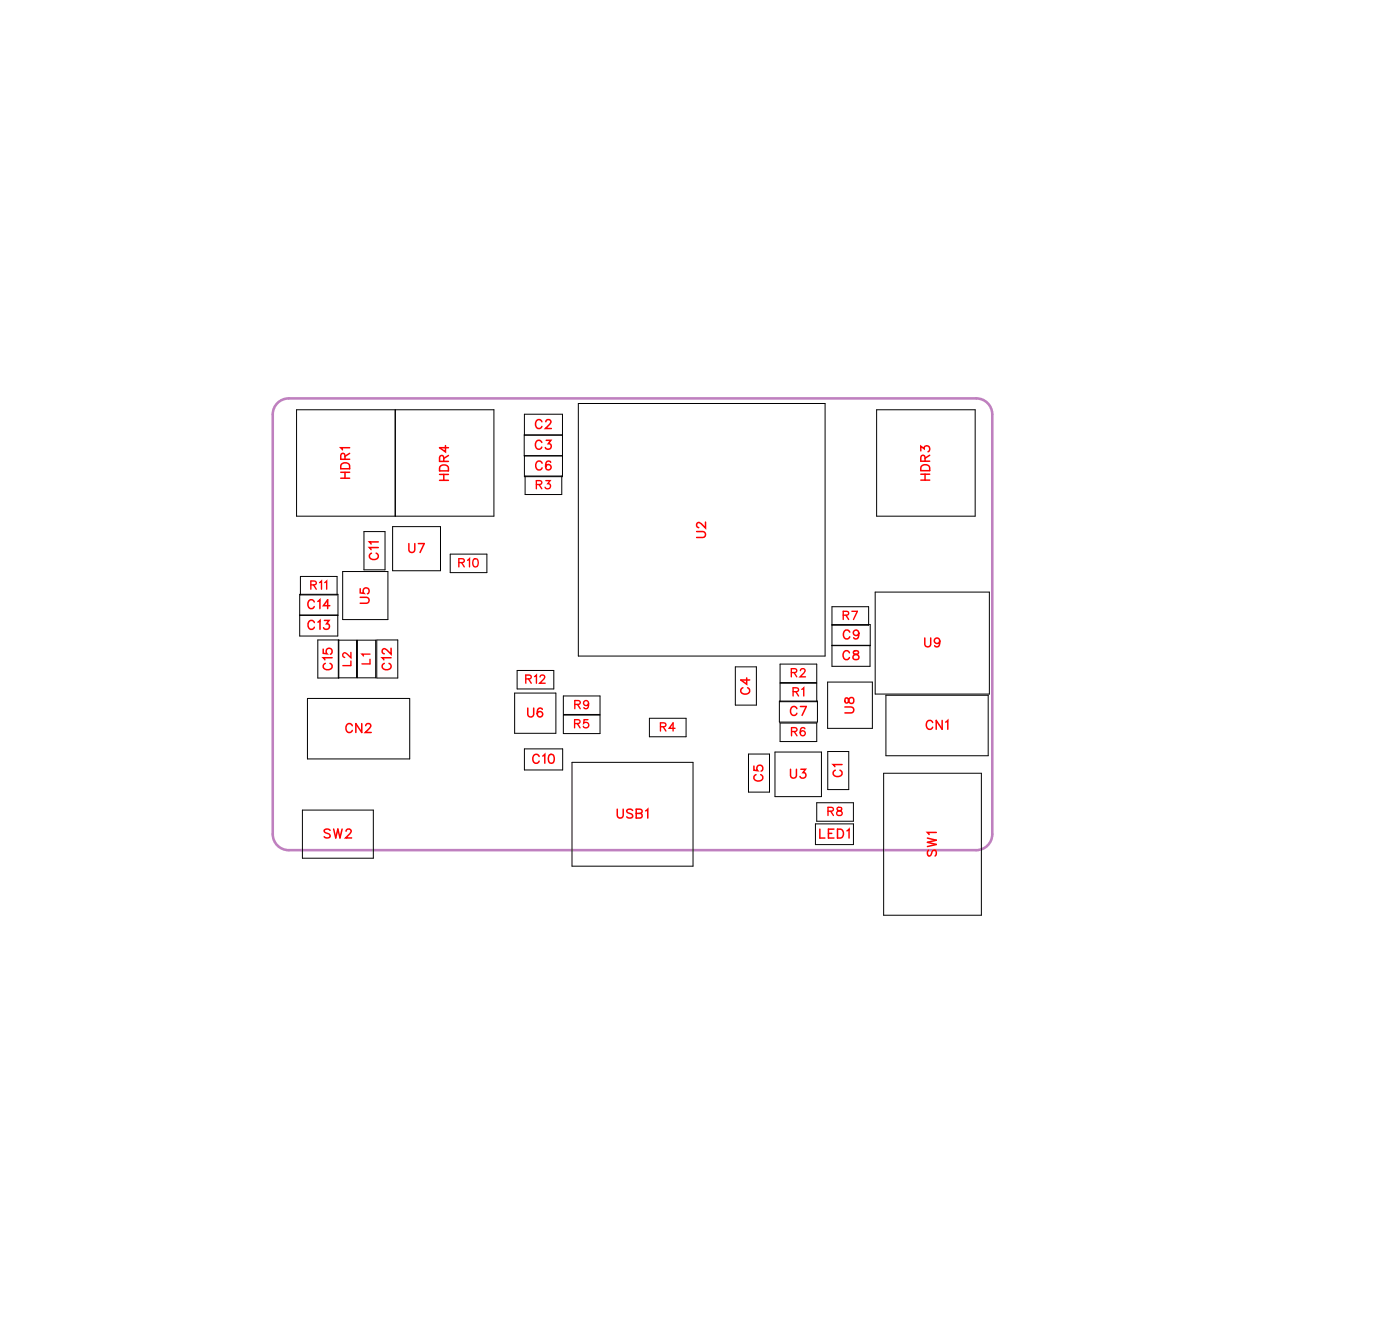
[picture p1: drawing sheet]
<svg xmlns="http://www.w3.org/2000/svg" width="112mm" height="105mm" viewBox="0 0 112 105" stroke-linecap="round" stroke-linejoin="round" font-family="sans-serif">
<path d="M22 32.3l.6-.5 .4-.1h54.8a1.27 1.27 0 0 1 1.3 1.3v33.5a1.27 1.27 0 0 1-1.3 1.2h-54.8a1.27 1.27 0 0 1-1.3-1.2v-33.5l.1-.4z" fill="none" stroke="#bf80bf" stroke-width=".2"/>
<g fill="none" stroke="#000" stroke-width=".08">
<path d="M23.6 32.7h15.8v8.4h-15.8zM31.5 32.7v8.4M41.8 34.7h3M41.8 36.3h3M41.8 33h3v5h-3zM41.8 37.9h3v1.5h-3zM46.1 32.2h19.7v20.1h-19.7zM69.9 32.7h7.8v8.4h-7.8zM23.9 49h3v1.7h-3v-3.3h3v1.6h-3M23.9 45.9h3v1.5h-3zM24.5 55.7h8.2v4.8h-8.2zM27 54v-3h1.4v3h-3.1v-3h1.7v3"/>
<path d="M27.3 45.5h3.6v3.9h-3.6zM28.5 51h1.4v3h-1.4zM29 42.4h1.7v3h-1.7zM30 51h1.7v3h-1.7zM31.3 42h3.8v3.5h-3.8zM35.9 44.2h2.9v1.4h-2.9zM41 55.2h3.3v3.2h-3.3zM41.2 53.4h2.9v1.5h-2.9zM41.8 59.7h3v1.7h-3zM44.9 55.5h2.9v1.4h-2.9zM44.9 57h2.9v1.5h-2.9zM51.8 57.2h2.9v1.5h-2.9z"/>
<path d="M58.6 53.1h1.7v3.1h-1.7zM61.8 59.9h3.7v3.6h-3.7zM62.1 55.9h3v1.6h-3zM62.2 52.9h2.9v1.5h-2.9zM62.2 54.4h2.9v1.5h-2.9zM62.2 57.6h2.9v1.5h-2.9zM66 54.4h3.5v3.6h-3.5zM66 59.9h1.6v3h-1.6zM66.3 49.8h2.9v-1.5h-2.9v4.8h3v-1.7h-3M66.3 49.8h3.1v1.7h-3.1M69.7 47.2h9.1v8.1h-9.1zM70.6 55.4h8.2v4.8h-8.2z"/>
<path d="M24.1 64.6h5.7v3.8h-5.7zM45.6 60.8h9.6v8.2h-9.6zM59.7 60.1h1.6v3h-1.6zM65 65.7h3v1.6h-3zM65.1 64h2.9v1.4h-2.9zM70.4 61.6h7.8v11.3h-7.8z"/>
</g>
<g fill="none" stroke="#f00" stroke-width=".11">
<path d="M42.7 38.6h.4v-.2l-.4-.1v.7M43 38.6l.2 .4M43.5 38.3h.3l-.1 .2a.22 .22 0 0 1 .1 .4 .22 .22 0 0 1-.4-.1M24.8 46.6h.3l.1-.2-.4-.1v.7M25 46.6l.2 .4M25.5 46.4l.1-.1v.7M25.9 46.4l.1-.1v.7M28 52v.4l-.6-.4-.1 .3 .2 .1M28 52.7v.3h-.7M29.5 52.1h-.7l.2 .2M29.5 52.5v.4h-.7M36.6 44.8h.3l.1-.2-.4-.1v.7"/>
<path d="M36.8 44.8l.2 .4M37.3 44.6l.1-.1v.7M37.8 44.6a.32 .32 0 0 1 .4 .2 .32 .32 0 0 1-.3 .4l-.2-.1v-.3zM41.9 54.1h.4v-.2l-.4-.1v.6M42.1 54.1l.2 .3M42.6 53.9l.2-.1v.6M43 53.9l.2-.1 .2 .1-.4 .5h.4M45.8 57.7l.4-.1v-.2h-.4v.6M45.8 56.1h.4v-.2l-.4-.1v.7M46 57.7l.2 .3M46 56.1l.2 .4M46.9 57.4h-.4v.2a.23 .23 0 0 1 .4 0 .23 .23 0 0 1-.1 .4 .23 .23 0 0 1-.3-.1"/>
<path d="M46.9 56a.2 .2 0 0 1-.3 .2 .2 .2 0 0 1-.1-.3 .2 .2 0 0 1 .4 0v.1a.31 .31 0 0 1-.2 .5l-.2-.1M52.6 57.9h.4v-.2l-.4-.1v.7M52.9 57.9l.2 .4M53.8 58h-.5l.3-.4v.7M63.1 53.6h.3l.1-.3h-.4v.6M63.1 58.3h.4v-.3h-.4v.6M63.2 55.1h.4v-.2l-.4-.1v.7M63.3 53.6l.2 .3M63.3 58.3l.2 .3M63.4 55.1l.2 .4M63.8 53.4l.1-.1 .3 .1-.4 .5h.4M63.9 54.9l.2-.1v.7"/>
<path d="M64.1 58.1v-.1a.32 .32 0 0 0-.4 .2 .32 .32 0 0 0 .3 .4 .2 .2 0 0 0 .2-.1 .2 .2 0 0 0-.2-.3 .2 .2 0 0 0-.2 .2M67.2 49h.4v-.2l-.4-.1v.7M67.4 49l.2 .4M67.9 48.7h.4l-.3 .7M66 64.6h.4v-.2l-.4-.1v.7M66.2 64.6l.2 .4M66.7 64.4v.2l.4 .2a.22 .22 0 0 1-.2 .2 .22 .22 0 0 1-.2-.2l.4-.3v-.1z"/>
</g>
<g fill="none" stroke="#f00" stroke-width=".12">
<path d="M27.2 38.1h.7M27.2 37.6h.7M27.2 37a.39 .39 0 0 1 .7 .1v.3h-.7zM27.5 36.6v-.4h-.3v.4h.7M27.5 37.6v.5M27.9 35.7h-.7l.1 .1M27.9 36.1l-.4 .3M35 37.8h.7M35 38.3h.7M35.1 37.1h.2h.3l.1 .4h-.7zM35.4 36.8l-.1-.4-.2-.1-.1 .5h.7M35.4 37.8v.5"/>
<path d="M35.5 35.5v.5l-.5-.3h.7M35.7 36.3l-.3 .2M43.2 35.3a.26 .26 0 0 0-.3-.2 .26 .26 0 0 0-.2 .3v.1a.26 .26 0 0 0 .2 .3 .26 .26 0 0 0 .3-.2M43.2 33.6a.26 .26 0 0 0-.3-.2 .26 .26 0 0 0-.2 .3v.2a.26 .26 0 0 0 .2 .3 .26 .26 0 0 0 .3-.2M43.2 36.9a.26 .26 0 0 0-.3-.2 .26 .26 0 0 0-.2 .3v.2a.26 .26 0 0 0 .2 .3 .26 .26 0 0 0 .3-.2M43.5 33.6l.1-.2h.2l.1 .2-.1 .2-.3 .3h.4M43.5 35.1h.4l-.2 .3a.24 .24 0 0 1 .2 .3 .24 .24 0 0 1-.4 0M43.9 36.8a.35 .35 0 0 0-.5 .2 .35 .35 0 0 0 .3 .5 .22 .22 0 0 0 .2-.3 .22 .22 0 0 0-.2-.2 .22 .22 0 0 0-.2 .2M73.4 35.9v-.3l.3 .2a.24 .24 0 0 1 .3-.2 .24 .24 0 0 1 0 .4M73.4 38.3h.7M73.4 37.8h.7M73.4 37.2a.39 .39 0 0 1 .7 .1v.2h-.7z"/>
<path d="M73.7 36.8v-.5h-.2l-.1 .5h.7M73.7 37.8v.5M74.1 36.3l-.4 .2M25 48a.26 .26 0 0 0-.3-.2 .26 .26 0 0 0-.2 .3v.1a.26 .26 0 0 0 .2 .3 .26 .26 0 0 0 .3-.2M25.1 49.6a.26 .26 0 0 0-.3-.2 .26 .26 0 0 0-.3 .3v.2a.26 .26 0 0 0 .3 .3 .26 .26 0 0 0 .3-.2M25.3 47.9l.2-.1v.7M25.3 49.6l.2-.2v.8M25.8 51.7v.4h.3a.25 .25 0 0 1 0-.4 .25 .25 0 0 1 .3 .1 .25 .25 0 0 1-.1 .3M25.9 49.4h.3l-.2 .3a.24 .24 0 0 1 .2 .4 .24 .24 0 0 1-.4-.1M25.9 52.9a.26 .26 0 0 0-.1 .3 .26 .26 0 0 0 .2 .2h.2a.26 .26 0 0 0 .3-.2 .26 .26 0 0 0-.2-.3M26.3 48.3h-.5l.3-.5v.7M26.5 52.4h-.7l.1 .2"/>
<path d="M28.1 57.8a.26 .26 0 0 0-.3-.1 .26 .26 0 0 0-.2 .2v.2a.26 .26 0 0 0 .2 .3 .26 .26 0 0 0 .3-.2M28.7 47.6h.5l.2 .2-.1 .2-.6 .1M28.7 46.9v.4h.3a.25 .25 0 0 1 0-.4 .25 .25 0 0 1 .4 .1 .25 .25 0 0 1-.1 .3M28.8 57.7v.7l-.4-.7v.7M29.1 57.8l.2-.1h.1l.2 .1-.1 .2-.4 .4h.5M29.6 44.1a.26 .26 0 0 0-.2 .3 .26 .26 0 0 0 .3 .2h.2a.26 .26 0 0 0 .2-.2 .26 .26 0 0 0-.1-.3M30.1 43.6h-.7l.2 .2M30.1 43.2h-.7l.2 .2M30.6 52.9a.26 .26 0 0 0-.1 .3 .26 .26 0 0 0 .2 .2h.2a.26 .26 0 0 0 .3-.2 .26 .26 0 0 0-.2-.3M31.2 52.4h-.7l.1 .2M31.2 51.7v.4l-.4-.3-.2-.1-.1 .1v.2l.1 .1M32.6 43.3v.5l.2 .2 .2-.1 .1-.6"/>
<path d="M33.3 43.3h.5l-.3 .7M42.1 56.4v.5l.2 .2 .2-.1v-.6M43.2 56.5a.35 .35 0 0 0-.4 .2 .35 .35 0 0 0 .2 .4 .22 .22 0 0 0 .3-.2 .22 .22 0 0 0-.2-.2 .22 .22 0 0 0-.3 .2M55.5 42.4h.5l.2 .2-.1 .2h-.6M56.2 41.6v.5l-.3-.4-.2-.1-.2 .2v.1l.2 .1M59.2 54.8a.26 .26 0 0 0-.2 .3 .26 .26 0 0 0 .3 .2h.2a.26 .26 0 0 0 .2-.2 .26 .26 0 0 0-.1-.3M59.5 54v.5l-.5-.3h.7M63.5 56.5a.26 .26 0 0 0-.3-.2 .26 .26 0 0 0-.2 .3v.1a.26 .26 0 0 0 .2 .3 .26 .26 0 0 0 .3-.2M63.8 56.3h.5l-.4 .7M67.3 56.3h.5l.2 .2-.1 .3h-.6M67.4 55.7v.3h.1l.3-.4a.24 .24 0 0 1 .3 .2 .24 .24 0 0 1-.3 .3l-.1-.1-.1-.3zM67.7 52a.26 .26 0 0 0-.3-.1 .26 .26 0 0 0-.2 .2v.2a.26 .26 0 0 0 .2 .3 .26 .26 0 0 0 .3-.2"/>
<path d="M67.7 50.4a.26 .26 0 0 0-.3-.2 .26 .26 0 0 0-.2 .3v.1a.26 .26 0 0 0 .2 .3 .26 .26 0 0 0 .3-.2M68 51.9v.2l.3 .1 .2 .1a.24 .24 0 0 1-.3 .3 .24 .24 0 0 1-.2-.3l.4-.3v-.1zM68.4 50.4a.22 .22 0 0 1-.3 .2 .22 .22 0 0 1 0-.3 .22 .22 0 0 1 .3 0v.1a.34 .34 0 0 1-.2 .5l-.2-.1M73.7 50.8v.5l.2 .2h.2l.1-.7M74.3 57.6a.26 .26 0 0 0-.3-.2 .26 .26 0 0 0-.2 .3v.1a.26 .26 0 0 0 .2 .3 .26 .26 0 0 0 .3-.1M74.9 51.1a.22 .22 0 0 1-.3 .2 .22 .22 0 0 1-.1-.4 .22 .22 0 0 1 .4 0v.2a.34 .34 0 0 1-.3 .4h-.1M75.1 57.4v.7l-.5-.7v.7M75.4 57.5l.1-.1v.7M26.3 66.2l-.2-.1-.3 .1 .1 .1 .4 .3v.1l-.2 .1-.3-.1M26.6 66.1l.2 .7 .1-.7 .2 .7 .2-.7M27.6 66.2l.1-.1h.2l.1 .1-.1 .2-.4 .4h.5M43 60.3a.26 .26 0 0 0-.3-.2 .26 .26 0 0 0-.2 .3v.2a.26 .26 0 0 0 .2 .2 .26 .26 0 0 0 .3-.1"/>
<path d="M43.3 60.2l.1-.1v.7M43.8 60.1h.1a.37 .37 0 0 1 .3 .4 .37 .37 0 0 1-.3 .3 .45 .45 0 0 1-.1-.7zM49.2 64.5v.5l.2 .2 .2-.1 .1-.6M50.4 64.6l-.1-.1-.4 .1 .1 .2 .4 .2v.1l-.1 .1-.4-.1M50.7 64.8l.4 .1 .1 .2-.2 .1h-.3v-.7l.4 .1v.2h-.1M51.5 64.6l.1-.1v.7M60.1 61v.4h.3a.25 .25 0 0 1 0-.4 .25 .25 0 0 1 .4 .1 .25 .25 0 0 1-.1 .3M60.3 61.7a.26 .26 0 0 0-.2 .3 .26 .26 0 0 0 .3 .2h.1a.26 .26 0 0 0 .3-.2 .26 .26 0 0 0-.2-.3M63 61.3v.5l.2 .2 .2-.1 .1-.6M63.8 61.3h.4l-.2 .3a.24 .24 0 0 1 .2 .4 .24 .24 0 0 1-.4-.1M65.3 66.1v.7h.4M66 66.4h.3"/>
<path d="M66.5 66.1h-.5v.7h.5M66.6 61.4a.26 .26 0 0 0-.2 .3 .26 .26 0 0 0 .3 .2h.1a.26 .26 0 0 0 .3-.2 .26 .26 0 0 0-.2-.3M66.7 66.1h.3a.38 .38 0 0 1 .2 .3 .38 .38 0 0 1-.2 .4h-.3zM67.1 60.9h-.7l.1 .2M67.5 66.2l.2-.1v.7M73.9 66.8l.7 .2-.7 .1 .7 .2-.7 .2M74 67.7l-.1 .2 .1 .3h.2l.1-.4 .2-.1 .1 .2-.1 .3M74.6 66.3h-.7l.1 .2"/>
</g>
<g font-size="1.2" fill="#fff">
<text x="42.6" y="34.4">C2</text>
<text x="28.2" y="38.2" transform="rotate(-90 28.2 38.2)">HDR1</text>
<text x="36" y="38.3" transform="rotate(-90 36 38.3)">HDR4</text>
<text x="42.6" y="36.1">C3</text>
<text x="42.6" y="37.7">C6</text>
<text x="74.4" y="38.3" transform="rotate(-90 74.4 38.3)">HDR3</text>
<text x="30.4" y="44.7" transform="rotate(-90 30.4 44.7)">C11</text>
<text x="32.5" y="44.3">U7</text>
<text x="56.5" y="42.9" transform="rotate(-90 56.5 42.9)">U2</text>
<text x="24.5" y="48.8">C14</text>
<text x="24.5" y="50.4">C13</text>
<text x="26.8" y="53.4" transform="rotate(-90 26.8 53.4)">C15</text>
<text x="29.7" y="48.1" transform="rotate(-90 29.7 48.1)">U5</text>
<text x="31.5" y="53.4" transform="rotate(-90 31.5 53.4)">C12</text>
<text x="67.1" y="52.9">C8</text>
<text x="67.2" y="51.2">C9</text>
<text x="73.6" y="51.8">U9</text>
<text x="27.5" y="58.7">CN2</text>
<text x="42" y="57.4">U6</text>
<text x="60" y="55.4" transform="rotate(-90 60 55.4)">C4</text>
<text x="62.9" y="57.3">C7</text>
<text x="68.3" y="56.9" transform="rotate(-90 68.3 56.9)">U8</text>
<text x="73.8" y="58.4">CN1</text>
<text x="42.4" y="61.1">C10</text>
<text x="49.1" y="65.5">USB1</text>
<text x="61.1" y="62.3" transform="rotate(-90 61.1 62.3)">C5</text>
<text x="62.9" y="62.3">U3</text>
<text x="67.4" y="61.9" transform="rotate(-90 67.4 61.9)">C1</text>
<text x="25.8" y="67.1">SW2</text>
<text x="65.3" y="67.1">LED1</text>
<text x="74.9" y="68.3" transform="rotate(-90 74.9 68.3)">SW1</text>
</g>
<g font-size="1.1" fill="#fff">
<text x="42.7" y="39.2">R3</text>
<text x="24.7" y="47.2">R11</text>
<text x="36.5" y="45.4">R10</text>
<text x="28.2" y="53.1" transform="rotate(-90 28.2 53.1)">L2</text>
<text x="29.8" y="53" transform="rotate(-90 29.8 53)">L1</text>
<text x="67.1" y="49.6">R7</text>
<text x="41.8" y="54.7">R12</text>
<text x="45.7" y="58.3">R5</text>
<text x="45.8" y="56.8">R9</text>
<text x="52.6" y="58.5">R4</text>
<text x="63" y="54.2">R2</text>
<text x="63" y="58.9">R6</text>
<text x="63.2" y="55.7">R1</text>
<text x="65.9" y="65.3">R8</text>
</g>
</svg>
